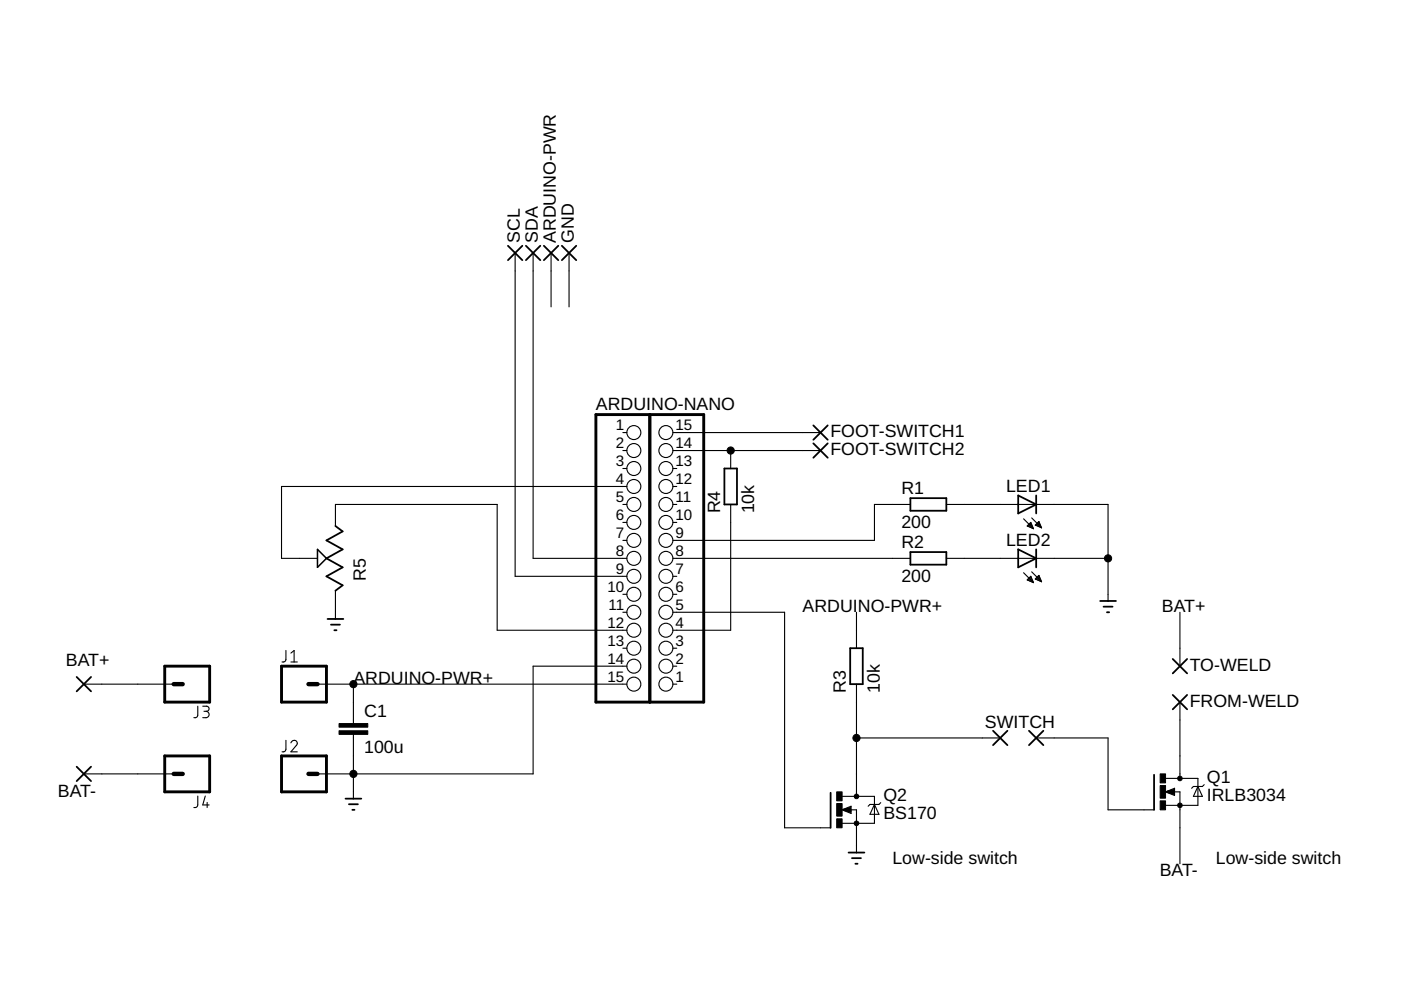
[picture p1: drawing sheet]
<svg xmlns="http://www.w3.org/2000/svg" width="297mm" height="210mm" viewBox="0 0 297 210" stroke-linecap="round" stroke-linejoin="round" font-family="sans-serif">
<g fill="none" stroke="#000" stroke-width=".23">
<path d="M109.2 53.6v68.6h23.7M113 53.6v64.8h19.9M116.8 53.6v11.5M120.6 53.6v11.5M132.1 91.7h.8M132.1 95.5h.8M132.1 99.3h.8M142.7 91.7h31.3M142.7 95.5h31.3M142.7 99.3h.8M154.9 95.5v3.8M71.1 111.5v-4.5h34.3v26.6h27.5"/>
<path d="M132.1 107h.8M132.1 110.8h.8M132.1 114.6h.8M132.9 103.1h-73.2v15.3h7.6M142.7 107h.8M142.7 110.8h.8M142.7 118.4h50.3M142.7 103.1h.8M154.9 107v26.6h-12.2M193 107h-7.6v7.6h-42.7M200.6 107h34.3v20.4M200.6 118.4h34.3"/>
<path d="M217 110l2.1 2.1M217.9 111.6h1M217.9 111.4h.9M218.1 111.2h.6M218.3 111h.3M218.4 111.8h.6M218.5 110.8h.1M218.5 110.8l-.7 .7 1.3 .6M218.5 110.8l.6 1.3M218.7 109.8l2.1 2.1M218.8 112h.3M219.5 111.3l.8-.7 .5 1.3z"/>
<path d="M219.6 111.4h1M219.6 111.2h.9M219.9 111h.5M220 111.6h.7M220 110.8h.3M220.2 110.6h.1M220.5 111.8h.3M60.6 137.9v2.1l-.4 .3-.4 .1M61.7 138.5l.7-.6v2.5M71.1 125.2v6M132.1 126h.8M132.1 129.8h.8"/>
<path d="M132.1 137.4h.8M142.7 122.2h.8M142.7 126h.8M142.7 129.8h23.6v45.7h9.8M142.7 137.4h.8M181.6 129.8v7.6M217 121.4l2.1 2.1M217.9 123h1M218 122.8h.8M218.1 122.6h.6M218.3 123.2h.7M218.3 122.4h.3"/>
<path d="M218.5 122.2l-.7 .8 1.3 .5M218.5 122.2l.6 1.3M218.5 122.2h.1M218.7 121.2l2.1 2.1M218.8 123.4h.3M219.6 122.8h1M219.7 122.6h.8M219.9 122.4h.5M220 123h.7M220.1 122.2h.2M220.3 122l-.8 .8 1.3 .5M220.3 122l.5 1.3"/>
<path d="M220.3 122h.1M220.5 123.2h.3M250.2 129.8v11.4M17.8 145.1h19M41.9 149.7v2.1l-.3 .3-.5 .1M43 149.7h.8a.54 .54 0 0 1 .5 .6 .54 .54 0 0 1-.5 .5h-.6M43.7 150.8a.68 .68 0 0 1 .6 .7 .68 .68 0 0 1-.6 .7h-.7M60.6 157v2l-.4 .4h-.4M61.7 157.5a.66 .66 0 0 1 .9-.5 .66 .66 0 0 1 .2 1.1l-1.1 1.3h1.3M61.7 140.4h1.3M67.3 145.1h65.6M74.9 145.1v8.3"/>
<path d="M74.9 155.7v13.6M132.9 141.2h-19.9v22.9h-45.7M142.7 145.1h.8M142.7 141.2h.8M181.6 145.1v23.7M181.6 156.5h30.5M219.7 156.5h15.2v15.2h9.8M250.2 148.9v16.1M17.8 164.1h19M41.9 168.8v2l-.3 .4h-.5M43.5 168.8l-.5 1.9h1.3M43.9 170.1v1.1"/>
<path d="M178.5 171.7l1.9-.8v1.6zM178.6 168.8h6.8v5.8h-6.9M180.3 171.7h1.3v9.1M185.4 170.6l1 2.1h-2zM186.7 170.2l-.3 .4h-2l-.3 .3M247.1 167.9l1.9-.8v1.6zM247.2 165h6.8v5.8h-6.9M248.8 167.9h1.4v15.2M254 166.8l.9 2h-1.9zM255.3 166.4l-.4 .4h-1.9l-.4 .3"/>
<circle cx="134.4" cy="99.3" r="1.48"/>
<circle cx="134.4" cy="95.5" r="1.48"/>
<circle cx="134.4" cy="91.7" r="1.48"/>
<circle cx="141.2" cy="95.5" r="1.48"/>
<circle cx="141.2" cy="99.3" r="1.48"/>
<circle cx="141.2" cy="91.7" r="1.48"/>
<circle cx="134.4" cy="110.8" r="1.48"/>
<circle cx="134.4" cy="103.1" r="1.48"/>
<circle cx="134.4" cy="107" r="1.48"/>
<circle cx="134.4" cy="114.6" r="1.48"/>
<circle cx="134.4" cy="118.4" r="1.48"/>
<circle cx="141.2" cy="107" r="1.48"/>
<circle cx="141.2" cy="118.4" r="1.48"/>
<circle cx="141.2" cy="103.1" r="1.48"/>
<circle cx="141.2" cy="110.8" r="1.48"/>
<circle cx="141.2" cy="114.6" r="1.48"/>
<circle cx="134.4" cy="129.8" r="1.48"/>
<circle cx="134.4" cy="137.4" r="1.48"/>
<circle cx="134.4" cy="122.2" r="1.48"/>
<circle cx="134.4" cy="126" r="1.48"/>
<circle cx="134.4" cy="133.6" r="1.48"/>
<circle cx="141.2" cy="133.6" r="1.48"/>
<circle cx="141.2" cy="137.4" r="1.48"/>
<circle cx="141.2" cy="129.8" r="1.48"/>
<circle cx="141.2" cy="122.2" r="1.48"/>
<circle cx="141.2" cy="126" r="1.48"/>
<circle cx="134.4" cy="145.1" r="1.48"/>
<circle cx="134.4" cy="141.2" r="1.48"/>
<circle cx="141.2" cy="141.2" r="1.48"/>
<circle cx="141.2" cy="145.1" r="1.48"/>
</g>
<path d="M126.3 87.9h22.9v61h-22.9zM137.8 87.9v61M34.9 141.2h9.5v7.7h-9.5zM59.7 141.2h9.5v7.7h-9.5zM34.9 160.3h9.5v7.6h-9.5zM59.7 160.3h9.5v7.6h-9.5z" fill="none" stroke="#000" stroke-width=".61"/>
<path d="M36.8 145.1h1.9M65.4 145.1h1.9M36.8 164.1h1.9M65.4 164.1h1.9" fill="none" stroke="#000" stroke-width=".93"/>
<g fill="none" stroke="#000" stroke-width=".38">
<path d="M107.7 52.1l3 3.1M110.7 52.1l-3 3.1M111.5 52.1l3.1 3.1M114.6 52.1l-3.1 3.1M115.3 52.1l3.1 3.1M118.4 52.1l-3.1 3.1M119.1 52.1l3.1 3.1M122.2 52.1l-3.1 3.1M153.6 99.3h2.7v7.7h-2.7zM172.4 90.2l3.1 3M172.4 94l3.1 3M175.5 90.2l-3.1 3"/>
<path d="M175.5 94l-3.1 3M71.1 111.5l1.5 1.2-3.4 1.9 3.4 1.9-3.4 1.9 3.4 1.9-3.4 1.9 3.4 1.9-1.5 1.1M193 105.6h7.6v2.7h-7.6zM193 117.1h7.6v2.6h-7.6zM215.9 105.1l3.8 1.9-3.8 1.9zM215.9 116.5l3.8 1.9-3.8 1.9zM219.7 105.1v3.8M219.7 116.5v3.8M69.4 131.2h3.4M70.2 132.4h1.9M70.9 133.6h.5M180.3 137.4h2.6v7.7h-2.6z"/>
<path d="M233.3 127.4h3.3M234 128.6h1.9M234.7 129.8h.5M248.6 139.7l3.1 3.1M251.7 139.7l-3.1 3.1M16.3 143.5l3 3.1M19.3 143.5l-3 3.1M210.5 154.9l3.1 3.1M213.6 154.9l-3.1 3.1M218.2 154.9l3 3.1M221.2 154.9l-3 3.1M248.6 147.3l3.1 3.1"/>
<path d="M251.7 147.3l-3.1 3.1M16.3 162.6l3 3M19.3 162.6l-3 3M73.3 169.3h3.3M74 170.5h1.9M74.7 171.7h.5M176.1 168.1v7.4M244.7 164.3v7.4M179.9 180.8h3.4M180.6 181.9h1.9M181.4 183.1h.4"/>
</g>
<path d="M67.3 116.5l1.9 1.9-1.9 1.9z" fill="none" stroke="#000" stroke-width=".32"/>
<path d="M180.3 171.3l-1.4 .4 1.4 .4v-.4h-.4M248.8 167.5l-1.3 .4 1.3 .4v-.4h-.3" fill="none" stroke="#000" stroke-width=".47"/>
<g fill="#000" stroke="#000" stroke-width=".21">
<circle cx="154.9" cy="95.5" r=".76"/>
<circle cx="234.9" cy="118.4" r=".76"/>
<circle cx="74.9" cy="145.1" r=".76"/>
<circle cx="181.6" cy="156.5" r=".76"/>
<circle cx="74.9" cy="164.1" r=".76"/>
<circle cx="181.6" cy="168.9" r=".49"/>
<circle cx="181.6" cy="174.6" r=".49"/>
<circle cx="250.2" cy="165" r=".5"/>
<circle cx="250.2" cy="170.8" r=".5"/>
</g>
<path d="M71.9 154.9h6.1v.8h-6.1zM71.9 153.4h6.1v.8h-6.1zM177.4 173.6h1.1v1.9h-1.1zM177.4 167.9h1.1v1.9h-1.1zM177.4 170.4h1.1v2.6h-1.1zM246 169.8h1.1v1.9h-1.1zM246 164.1h1.1v1.9h-1.1zM246 166.6h1.1v2.6h-1.1z" fill="#000" stroke="#000" stroke-width=".21"/>
<g font-size="3.8">
<text x="110.2" y="51.5" transform="rotate(-90 110.2 51.5)">SCL</text>
<text x="114" y="51.5" transform="rotate(-90 114 51.5)">SDA</text>
<text x="117.9" y="51.5" transform="rotate(-90 117.9 51.5)">ARDUINO-PWR</text>
<text x="121.7" y="51.5" transform="rotate(-90 121.7 51.5)">GND</text>
<text x="126.4" y="87">ARDUINO-NANO</text>
<text x="176.1" y="92.8">FOOT-SWITCH1</text>
<text x="176.1" y="96.6">FOOT-SWITCH2</text>
<text x="191.1" y="104.7">R1</text>
<text x="213.3" y="104.3">LED1</text>
<text x="152.7" y="108.9" transform="rotate(-90 152.7 108.9)">R4</text>
<text x="159.9" y="108.9" transform="rotate(-90 159.9 108.9)">10k</text>
<text x="191.1" y="111.9">200</text>
<text x="191.1" y="116.1">R2</text>
<text x="213.3" y="115.7">LED2</text>
<text x="77.6" y="123.2" transform="rotate(-90 77.6 123.2)">R5</text>
<text x="191.1" y="123.3">200</text>
<text x="170.2" y="129.8">ARDUINO-PWR+</text>
<text x="246.4" y="129.8">BAT+</text>
<text x="14" y="141.2">BAT+</text>
<text x="252.3" y="142.3">TO-WELD</text>
<text x="74.9" y="145">ARDUINO-PWR+</text>
<text x="179.3" y="147" transform="rotate(-90 179.3 147)">R3</text>
<text x="186.5" y="147" transform="rotate(-90 186.5 147)">10k</text>
<text x="252.3" y="149.9">FROM-WELD</text>
<text x="77.2" y="152.1">C1</text>
<text x="208.8" y="154.5">SWITCH</text>
<text x="77.2" y="159.7">100u</text>
<text x="255.9" y="166">Q1</text>
<text x="12.3" y="168.9">BAT-</text>
<text x="187.3" y="173.6">BS170</text>
<text x="187.3" y="169.8">Q2</text>
<text x="255.9" y="169.8">IRLB3034</text>
<text x="189.2" y="183.1">Low-side switch</text>
<text x="245.9" y="185.8">BAT-</text>
<text x="257.8" y="183.1">Low-side switch</text>
</g>
<g font-size="3.2">
<text x="130.6" y="91.2">1</text>
<text x="130.6" y="95">2</text>
<text x="143.2" y="95">14</text>
<text x="143.2" y="91.2">15</text>
<text x="130.6" y="98.8">3</text>
<text x="143.2" y="98.8">13</text>
<text x="130.6" y="102.6">4</text>
<text x="130.6" y="106.4">5</text>
<text x="143.2" y="106.4">11</text>
<text x="143.2" y="102.6">12</text>
<text x="130.6" y="110.2">6</text>
<text x="143.2" y="110.2">10</text>
<text x="130.6" y="114">7</text>
<text x="130.6" y="117.9">8</text>
<text x="143.2" y="117.9">8</text>
<text x="143.2" y="114">9</text>
<text x="128.8" y="125.5">10</text>
<text x="130.6" y="121.7">9</text>
<text x="143.2" y="125.5">6</text>
<text x="143.2" y="121.7">7</text>
<text x="129" y="129.3">11</text>
<text x="143.2" y="129.3">5</text>
<text x="128.8" y="133.1">12</text>
<text x="128.8" y="136.9">13</text>
<text x="143.2" y="136.9">3</text>
<text x="143.2" y="133.1">4</text>
<text x="128.8" y="140.7">14</text>
<text x="143.2" y="140.7">2</text>
<text x="128.8" y="144.5">15</text>
<text x="143.2" y="144.5">1</text>
</g>
</svg>
